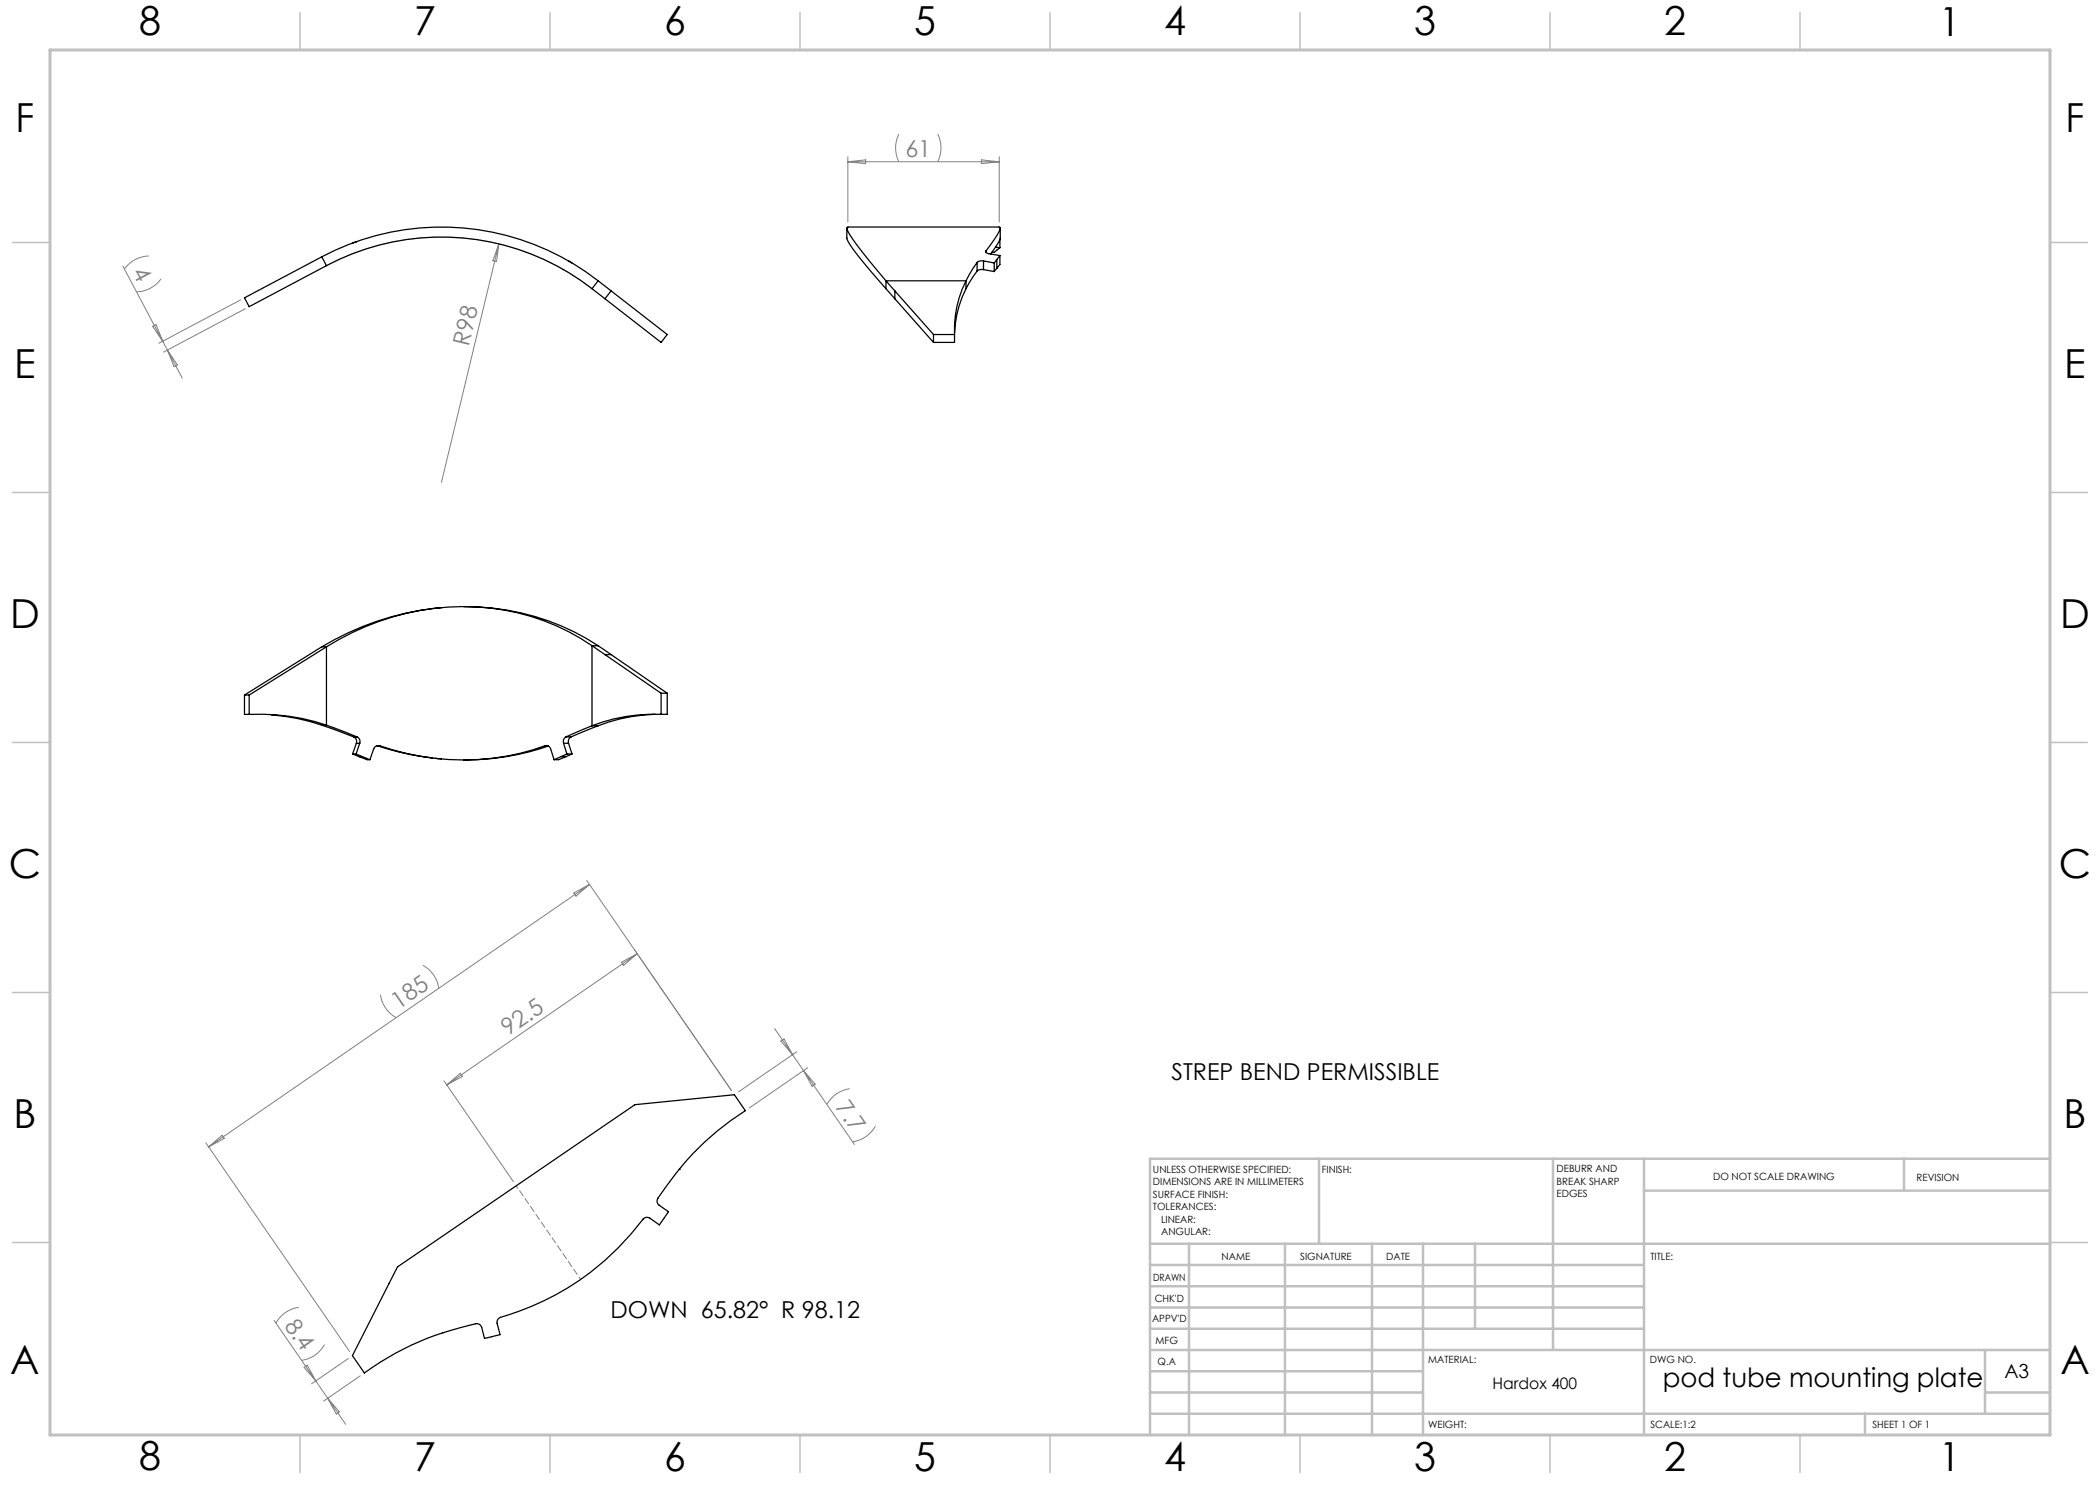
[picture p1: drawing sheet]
<svg xmlns="http://www.w3.org/2000/svg" width="420mm" height="297mm" viewBox="0 0 420 297" stroke-linecap="round" stroke-linejoin="round" font-family="sans-serif">
<path d="M65.3 53.1a49.1 49.1 0 0 1 53.1 4.6M410 231.8v55.2h-187.2" fill="none" stroke="#c0c0c0" stroke-width=".2"/>
<g fill="none" stroke="#808080" stroke-width=".2">
<path d="M169.6 31.4v13M169.6 32.4h30.2M169.6 32.4l3.5-.4v.7zM179.8 26.8a6.2 6.2 0 0 0 0 5.6M187.5 26.8a6.2 6.2 0 0 1 0 5.6M196.3 32l3.5 .4-3.5 .3zM199.8 31.4v13M24.6 53.2l11.9 22.4M29.8 51.2a6.2 6.2 0 0 0-4.9 2.6M32.2 55.8a6.2 6.2 0 0 1-4.9 2.6M48.1 60l-16.3 8.7M99.8 48.8l-11.5 47.7"/>
<path d="M99.8 48.8l-.5 3.5-.7-.2zM30.5 65.3l.7-.4 1.3 3.3zM33.5 70l2 3-.7 .3zM49.1 61.7l-16.4 8.7M114.8 178.6l3.1-1.7-2.7 2.3zM117.3 176.1l29 42M117.9 176.9l-76.2 52.5M76.1 199a6.2 6.2 0 0 0 3.1 4.5M84.6 193.1a6.2 6.2 0 0 1 3.2 4.6M124.3 192.4l3.1-1.7-2.7 2.4zM127.4 190.7l-38.1 26.3M88.8 216.2l13.9 20.1"/>
<path d="M89.3 217l2.8-2.3 .4 .6zM154.9 205.7l16 23.2M156.2 208.2l.6-.4 1.7 3.1zM159.3 210.4l-11.6 8M160.7 214.1l2.3 2.7-.6 .5zM161.5 213.6l-11.6 8M170 217.7a6.2 6.2 0 0 0-4.6 3.2M41.2 228.5l28.7 41.8M41.7 229.4l2.7-2.4 .5 .7zM175.1 225.2a6.2 6.2 0 0 1-4.6 3.2M54.8 264.1l14.3 20.8M59.8 261.5a6.2 6.2 0 0 0-4.6 3.1"/>
<path d="M60.8 273.5l.7-.5 1.7 3.2zM64.9 268.9a6.2 6.2 0 0 1-4.6 3.2M65.5 279.6l2.4 2.8-.7 .4zM69.7 271.7l-7.4 5.1M72.1 275.2l-7.4 5"/>
</g>
<path d="M103.2 237.2l12.9 18.7" fill="none" stroke="#808080" stroke-width=".2" stroke-dasharray="1.3 .6" stroke-dashoffset=".7"/>
<g fill="none" stroke="#c0c0c0" stroke-width=".5">
<path d="M263.8 231.8v17M310.6 231.8v38.2M328.8 231.8v55.2M328.8 238.1h81.2M380.8 231.8v6.3M410 231.8h-180v55.2M230 248.8h180M230 257.3h98.8M230 253h98.8M237.8 248.8v38.2M257 248.8v38.2M274.4 248.8v38.2"/>
<path d="M284.6 248.8v38.2M295 248.8v17M230 265.8h98.8M230 261.5h98.8M230 278.5h54.6M230 274.3h54.6M230 270h180M397 278.5h13M397 270v12.8M230 282.8h180M373 282.8v4.2"/>
</g>
<g fill="none" stroke="#c0c0c0" stroke-width=".3">
<path d="M60 2.5v7.5M110 2.5v7.5M160 2.5v7.5M210 2.5v7.5M260 2.5v7.5M310 2.5v7.5M360 2.5v7.5M2.5 48.5h7.5M410 48.5h7.5M2.5 98.5h7.5M410 98.5h7.5M2.5 148.5h7.5"/>
<path d="M410 148.5h7.5M2.5 198.5h7.5M410 198.5h7.5M2.5 248.5h7.5M410 248.5h7.5M60 287v7.5M110 287v7.5M160 287v7.5M210 287v7.5M260 287v7.5M310 287v7.5M360 287v7.5"/>
</g>
<path d="M10 10h400v277h-400z" fill="none" stroke="#c0c0c0" stroke-width=".6"/>
<g fill="none" stroke="#000" stroke-width=".25">
<path d="M64.4 51.4a51.1 51.1 0 0 1 55.2 4.8M64.4 51.4l.9 1.7M64.4 51.4l-15.5 8.2 .9 1.7 15.5-8.2M65.3 53.1a49.1 49.1 0 0 1 53.1 4.6M71.3 48.3l-.8 .3M112.7 53.9h.1M113.7 52.2l.7 .4M118.4 57.7l2.6 2.1M119.6 56.2l-1.2 1.5M119.6 56.2l2.6 2M122.2 58.2l-1.2 1.6M122.2 58.2l11.2 8.7-1.2 1.6-11.2-8.7"/>
<path d="M169.4 45.6v1a2.88 2.88 0 0 0 .7 2.4l3.1 4.1 4 4.6M169.6 45.4h-.1a1.74 1.74 0 0 0 .6 1.7l2.1 3 5 6.1M169.6 45.4h30.4a1.78 1.78 0 0 1-.6 1.6l-2.2 3.2M177.2 56.2l1.8 2M177.2 56.2v1.5M177.2 56.2h16M177.2 57.7l1.8 2.1M179 58.2l7.7 8.7M179 59.8l7.7 8.7M179 58.2v1.6M193.2 56.2a21.6 21.6 0 0 0-2.3 10.7M193.2 57.7a21.4 21.4 0 0 0-2.3 8.9"/>
<path d="M193.2 56.2v1.5M195.4 54.2l-2.2 3.5M195.4 52.5l-2.2 3.7M195.4 52.5v1.7M196.7 53.9h-.7l-.6 .3M196.7 53.9l2.1 .4M196.7 52.2h-.8l-.5 .3M196.7 52.2v1.7M196.7 52.2l2.1 .4M197.2 50.2l-.1 .1a.57 .57 0 0 0 .7 .4l2.2 .4M197.2 50.2v.3M198.8 52.6v1.7"/>
<path d="M199.1 49.4l.9 .1M199.4 51.9l-.6 .7M199.4 53.7l-.6 .6M199.4 51.9v1.8M200 51.1l-.6 .8M200 51.1v1.8l-.6 .8M200 49.5l-1.2 1-.4-.1M200 47.8v1.7M200 45.6v1a3.1 3.1 0 0 1-.8 2.6l-1.1 1.6M186.7 66.9h4.2M186.7 66.9v1.6M190.9 66.9v1.6h-4.2"/>
<path d="M48.9 139h.9M48.9 139v3.9h.9M49.8 139v3.9M64.4 129.4h.9M64.4 129.4l-15.5 9.6M65.3 129.4v15.6M65.3 129.4l-15.5 9.6M88.3 121.5a55.6 55.6 0 0 0-23.9 7.9M92.7 121.3a48.5 48.5 0 0 1 26.9 7.8M118.4 129.1a47 47 0 0 0-42.6-4.8 54.1 54.1 0 0 0-10.5 5.1M118.4 129.1h1.2M118.4 129.1v16.1"/>
<path d="M118.4 129.1l2.6 1.8M119.6 129.1l2.6 1.8M121 130.9l11.2 7.8M121 130.9h1.2M122.2 130.9l11.2 7.8M132.2 138.7v4.2M132.2 138.7h1.2M133.4 138.7v4.2h-1.2M49.8 142.9a42.2 42.2 0 0 1 15.5 2.1M54.2 143a40.5 40.5 0 0 1 10.2 2M64.4 145l6.3 2.4M64.4 145h.9"/>
<path d="M65.3 145l6.1 2.4M70.5 150.8h.7M70.5 150.8l1.3 .5M70.7 147.4a1.01 1.01 0 0 1 .6 1.3M71.2 150.8l1.2 .5M71.3 148.7l-.8 2.1M71.4 147.4a1.02 1.02 0 0 1 .5 1.3M71.4 147.4h-.7M71.8 151.3h.6M71.8 151.3l1.6 .6h.6M71.9 148.7h-.6M71.9 148.7l-.7 2.1"/>
<path d="M72.4 151.3l1.6 .6M76 149.2a.95 .95 0 0 0-1.3 .6l-.7 2.1M76 149.2l-.6-.1a54.6 54.6 0 0 0 11.1 2.5M87 151.7l1.3 .1M109 149.2a.88 .88 0 0 1 1.1 .6l.7 2.1M109 149.2a49.5 49.5 0 0 1-33 0M109.5 149.1l-.5 .1M109.7 149.2a50.9 50.9 0 0 1-17 2.8M112.2 151.3l-1.4 .6M112.2 151.3h1M112.7 148.6l1 .1M112.7 148.6l.7 2.2"/>
<path d="M113.2 151.3l-1.5 .6h-.9M113.4 150.8l-1.2 .5M113.4 150.8h1M113.7 148.7l.7 2.1M114.2 147.4h-.5a.89 .89 0 0 0-.9 .3 .89 .89 0 0 0-.1 .9M114.2 147.4a1.04 1.04 0 0 0-.5 1.3M114.4 150.8l-1.2 .5M118.4 145.2l-5.2 2.2M118.4 145.2h1.2M119.6 145.2l-5.4 2.2M131 142.9a34.3 34.3 0 0 0-11.4 2.3M132.2 142.9a34.7 34.7 0 0 0-13.8 2.3"/>
<path d="M135.9 233.8h.1M79.5 253.4l47.5-32.5 19.9-2 2.2 3.2a59.1 59.1 0 0 0-17.6 17.7 1 1 0 0 0 .3 1.2l1.9 1.3-1.8 2.7-1.9-1.4a1 1 0 0 0-1.4 .2 54.2 54.2 0 0 1-28.6 19.7 1 1 0 0 0-.6 1.2l.6 2.2-3.1 .8-.6-2.2a1 1 0 0 0-1.2-.7 58.4 58.4 0 0 0-22.2 9.8l-2.4-3.5z"/>
</g>
<g font-size="8">
<text x="27.8" y="7">8</text>
<text x="82.8" y="7.1">7</text>
<text x="132.8" y="7.1">6</text>
<text x="182.8" y="7.1">5</text>
<text x="232.8" y="7.1">4</text>
<text x="282.8" y="7.1">3</text>
<text x="332.8" y="7.1">2</text>
<text x="387.8" y="7.1">1</text>
<text x="3.1" y="26.3">F</text>
<text x="413.1" y="26.3">F</text>
<text x="2.9" y="75.6">E</text>
<text x="412.9" y="75.6">E</text>
<text x="2" y="125.6">D</text>
<text x="412" y="125.6">D</text>
<text x="1.8" y="175.6">C</text>
<text x="411.8" y="175.6">C</text>
<text x="2.7" y="225.6">B</text>
<text x="412.7" y="225.6">B</text>
<text x="2.1" y="274.9">A</text>
<text x="412.1" y="274.8">A</text>
<text x="27.8" y="294">8</text>
<text x="82.8" y="294.1">7</text>
<text x="132.8" y="294.1">6</text>
<text x="182.8" y="294.1">5</text>
<text x="232.8" y="294.1">4</text>
<text x="282.8" y="294.1">3</text>
<text x="332.8" y="294.1">2</text>
<text x="387.8" y="294.1">1</text>
</g>
<text font-size="5.3" x="332.5" y="277.4">pod tube mounting plate</text>
<g font-size="4.7" fill="#808080">
<text x="181.1" y="31.3">61</text>
<text x="26.4" y="54.5" transform="rotate(62 26.4 54.5)">4</text>
<text x="93.8" y="69.3" transform="rotate(-76 93.8 69.3)">R98</text>
<text x="79.7" y="202" transform="rotate(-35 79.7 202)">185</text>
<text x="101.7" y="207.3" transform="rotate(-35 101.7 207.3)">92.5</text>
<text x="166.9" y="221.4" transform="rotate(55 166.9 221.4)">7.7</text>
<text x="56.8" y="265.1" transform="rotate(55 56.8 265.1)">8.4</text>
</g>
<g font-size="4.7">
<text x="234.3" y="216.1">STREP BEND PERMISSIBLE</text>
<text x="122.1" y="263.6">DOWN 65.82° R 98.12</text>
</g>
<text font-size="3.9" x="400.9" y="275.5">A3</text>
<text font-size="3.2" x="298.5" y="277.9">Hardox 400</text>
<g font-size="2">
<text x="230.6" y="234.6">UNLESS OTHERWISE SPECIFIED:</text>
<text x="230.6" y="237.1">DIMENSIONS ARE IN MILLIMETERS</text>
<text x="230.6" y="239.6">SURFACE FINISH:</text>
<text x="264.4" y="234.6">FINISH:</text>
<text x="311.3" y="234.5">DEBURR AND</text>
<text x="311.3" y="237">BREAK SHARP</text>
<text x="311.3" y="239.5">EDGES</text>
<text x="342.6" y="236">DO NOT SCALE DRAWING</text>
<text x="383.3" y="236.2">REVISION</text>
<text x="230.6" y="242.1">TOLERANCES:</text>
<text x="232.2" y="244.6">LINEAR:</text>
<text x="232.2" y="247.1">ANGULAR:</text>
<text x="244.3" y="252">NAME</text>
<text x="260" y="251.9">SIGNATURE</text>
<text x="277.2" y="251.9">DATE</text>
<text x="330.1" y="251.9">TITLE:</text>
<text x="230.6" y="256.1">DRAWN</text>
<text x="230.9" y="260.3">CHK'D</text>
<text x="230.4" y="264.4">APPV'D</text>
<text x="231.1" y="268.8">MFG</text>
<text x="231.5" y="273">Q.A</text>
<text x="285.6" y="272.5">MATERIAL:</text>
<text x="330" y="272.5">DWG NO.</text>
<text x="285.6" y="285.5">WEIGHT:</text>
<text x="330.1" y="285.6">SCALE:1:2</text>
<text x="374.5" y="285.6">SHEET 1 OF 1</text>
</g>
</svg>
